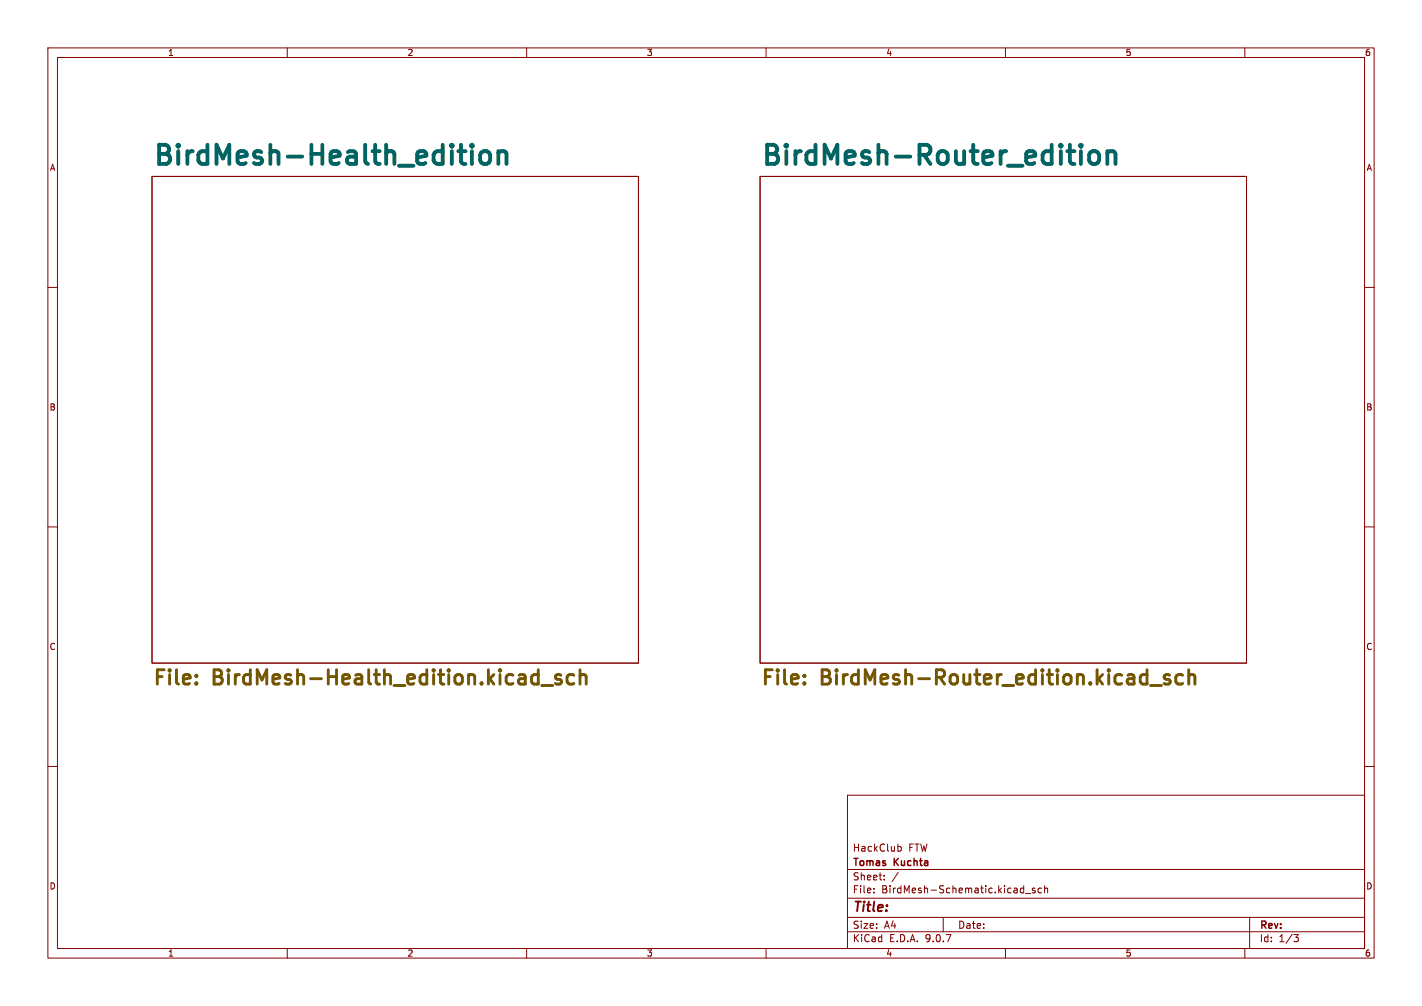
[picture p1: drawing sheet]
<svg xmlns="http://www.w3.org/2000/svg" width="297mm" height="210mm" viewBox="0 0 297 210" stroke-linecap="round" stroke-linejoin="round" font-family="sans-serif">
<g fill="none" stroke="#840000" stroke-width=".21">
<path d="M10 10h277v190h-277zM12 12h273v186h-273zM60 10v2M110 10v2M160 10v2M210 10v2M260 10v2M31.7 36.8h101.6v101.6h-101.6zM158.7 36.8h101.6v101.6h-101.6zM10 60h2M285 60h2M10 110h2"/>
<path d="M285 110h2M10 160h2M177 166h108v32h-108zM187.7 176.7h.3l.2 .3v.6l-.5 .1M285 160h2M60 198v2M110 198v2M160 198v2M177 194.5h108M177 191.5h108M177 187.5h108M177 181.5h108"/>
<path d="M182.5 186.3v.1M182.5 185.5v.1M184.7 183.6v.1M184.7 182.8v.1M187.6 182.1l-1.3 2M197 191.5v3M210 198v2M214.2 186.5h1.1M216.2 185.5l-.4-.1-.2 .2 .1 .2 .5 .2v.3h-.6M217.5 185.5l-.4-.1-.3 .3 .2 .6h.5M218.2 185.5l.2-.1 .3 .1 .1 .9M218.2 184.9v1.5"/>
<path d="M260 198v2M261 191.5v6.5M270.2 195.1h1l-.5 .6 .4 .1 .1 .5-.3 .3h-.4"/>
</g>
<path d="M100.5 31.9a1.09 1.09 0 0 1 1-.4 1.09 1.09 0 0 1 .9 .8v1.2a1.09 1.09 0 0 1-1.1 .8 1.09 1.09 0 0 1-1-.8v-1.2zM104.1 31.9a.99 .99 0 0 1 1.7 .2v2.1M104.1 31.6v2.6M227.7 31.9a1.09 1.09 0 0 1 1-.4 1.09 1.09 0 0 1 .9 .8v1.2a1.09 1.09 0 0 1-1.1 .8 1.09 1.09 0 0 1-1-.8v-1.2zM231.3 31.9a.99 .99 0 0 1 1.7 .2v2.1M231.3 31.6v2.6" fill="none" stroke="#006464" stroke-width=".8"/>
<g fill="none" stroke="#725600" stroke-width=".6">
<path d="M34.3 139.8h-1.4v3M35.4 139.8l-.1 .2 .1 .1M35.4 139.8l.2 .2-.2 .1M35.4 139.8v.3M36.9 139.8v2.6M47.7 139.8l-.1 .2 .1 .1M47.7 139.8l.2 .2-.2 .1M47.7 139.8v.3M52.3 139.8v3M62.1 139.8v3M68.6 139.8v3M70.3 139.8v3"/>
<path d="M77 139.8v2.6M78.6 139.8v2.6M80.3 139.8v3M89.1 139.8v3M90.6 139.8l-.2 .2 .2 .1M90.6 139.8l.1 .2-.1 .1M90.6 139.8v.3M92 139.8v2.6M93.7 139.8l-.1 .2 .1 .1M93.7 139.8l.2 .2-.2 .1M93.7 139.8v.3M102 139.8v3"/>
<path d="M104.4 139.8l-.1 .2 .1 .1M104.4 139.8l.2 .2-.2 .1M104.4 139.8v.3M112.4 139.8v3M121.1 139.8v3M161.3 139.8h-1.4v3M162.4 139.8l-.1 .2 .1 .1M162.4 139.8l.2 .2-.2 .1M162.4 139.8v.3M163.9 139.8v2.6M174.7 139.8l-.1 .2 .1 .1M174.7 139.8l.2 .2-.2 .1"/>
<path d="M174.7 139.8v.3M179.3 139.8v3M189.1 139.8v3M204 139.8v2.6M216.3 139.8v3M217.7 139.8l-.1 .2 .1 .1M217.7 139.8l.2 .2-.2 .1M217.7 139.8v.3M219.1 139.8v2.6M220.9 139.8l-.2 .2 .2 .1M220.9 139.8l.1 .2-.1 .1M220.9 139.8v.3"/>
<path d="M229.1 139.8v3M231.6 139.8l-.2 .2 .2 .1M231.6 139.8l.1 .2-.1 .1M231.6 139.8v.3M239.6 139.8v3M248.3 139.8v3M46.1 140.1l-.4-.3h-1v3M53.7 142.8v-3l1 2.2 1-2.2v3M116.4 141.8l.7 .2 .2 .4-.4 .4h-.6M116.4 140.8l.7 .2M119.9 141l-.9-.2-.6 .6v.8l.3 .5 .3 .1 .9-.1M121.1 141.1a.75 .75 0 0 1 1.3 .1v1.6"/>
<path d="M173.1 140.1l-.4-.3h-1v3M180.7 142.8v-3l1 2.2 1-2.2v3M197.1 140.1l-.4-.3h-1.1v3M244 141.8l.4 .4-.1 .5-.3 .1M244 140.8l.3 .2M247 141l-.9-.2-.5 .6v.8l.3 .5 .2 .1 .9-.1M248.3 141.1a.75 .75 0 0 1 1.3 .1v1.6"/>
</g>
<g font-size="5.6" fill="#006464">
<text x="31.7" y="34.8">BirdMesh-Health_edition</text>
<text x="158.7" y="34.8">BirdMesh-Router_edition</text>
</g>
<g font-size="4.2" fill="#725600">
<text x="31.7" y="144.5">File:</text>
<text x="44.8" y="144.5">BirdMesh-Health_edition.kicad_sch</text>
<text x="158.7" y="144.5">File:</text>
<text x="171.8" y="144.5">BirdMesh-Router_edition.kicad_sch</text>
</g>
<text font-size="2.8" fill="#840000" x="178" y="190.9">Title:</text>
<g font-size="2.1" fill="#840000">
<text x="178" y="178">HackClub</text>
<text x="189.7" y="178">FTW</text>
<text x="178" y="184">Sheet:</text>
<text x="178" y="181.2">Tomas</text>
<text x="186.8" y="181.2">Kuchta</text>
<text x="178" y="186.7">File:</text>
<text x="184.1" y="186.7">BirdMesh-Schematic.kicad_sch</text>
<text x="178" y="196.9">KiCad</text>
<text x="178" y="194.1">Size:</text>
<text x="184.7" y="194.1">A4</text>
<text x="185.7" y="196.9">E.D.A.</text>
<text x="193.3" y="196.9">9.0.7</text>
<text x="200" y="194.1">Date:</text>
<text x="263" y="194.3">Rev:</text>
<text x="263" y="196.9">Id:</text>
<text x="267.1" y="196.9">1/3</text>
</g>
<g font-size="1.8" fill="#840000">
<text x="35" y="11.9">1</text>
<text x="85" y="11.9">2</text>
<text x="135" y="11.9">3</text>
<text x="185" y="11.9">4</text>
<text x="235" y="11.9">5</text>
<text x="285" y="11.9">6</text>
<text x="10.3" y="35.9">A</text>
<text x="285.3" y="35.9">A</text>
<text x="10.3" y="85.9">B</text>
<text x="285.3" y="85.9">B</text>
<text x="10.3" y="135.9">C</text>
<text x="285.3" y="135.9">C</text>
<text x="10.3" y="185.9">D</text>
<text x="285.3" y="185.9">D</text>
<text x="35" y="199.9">1</text>
<text x="85" y="199.9">2</text>
<text x="135" y="199.9">3</text>
<text x="185" y="199.9">4</text>
<text x="235" y="199.9">5</text>
<text x="285" y="199.9">6</text>
</g>
</svg>
